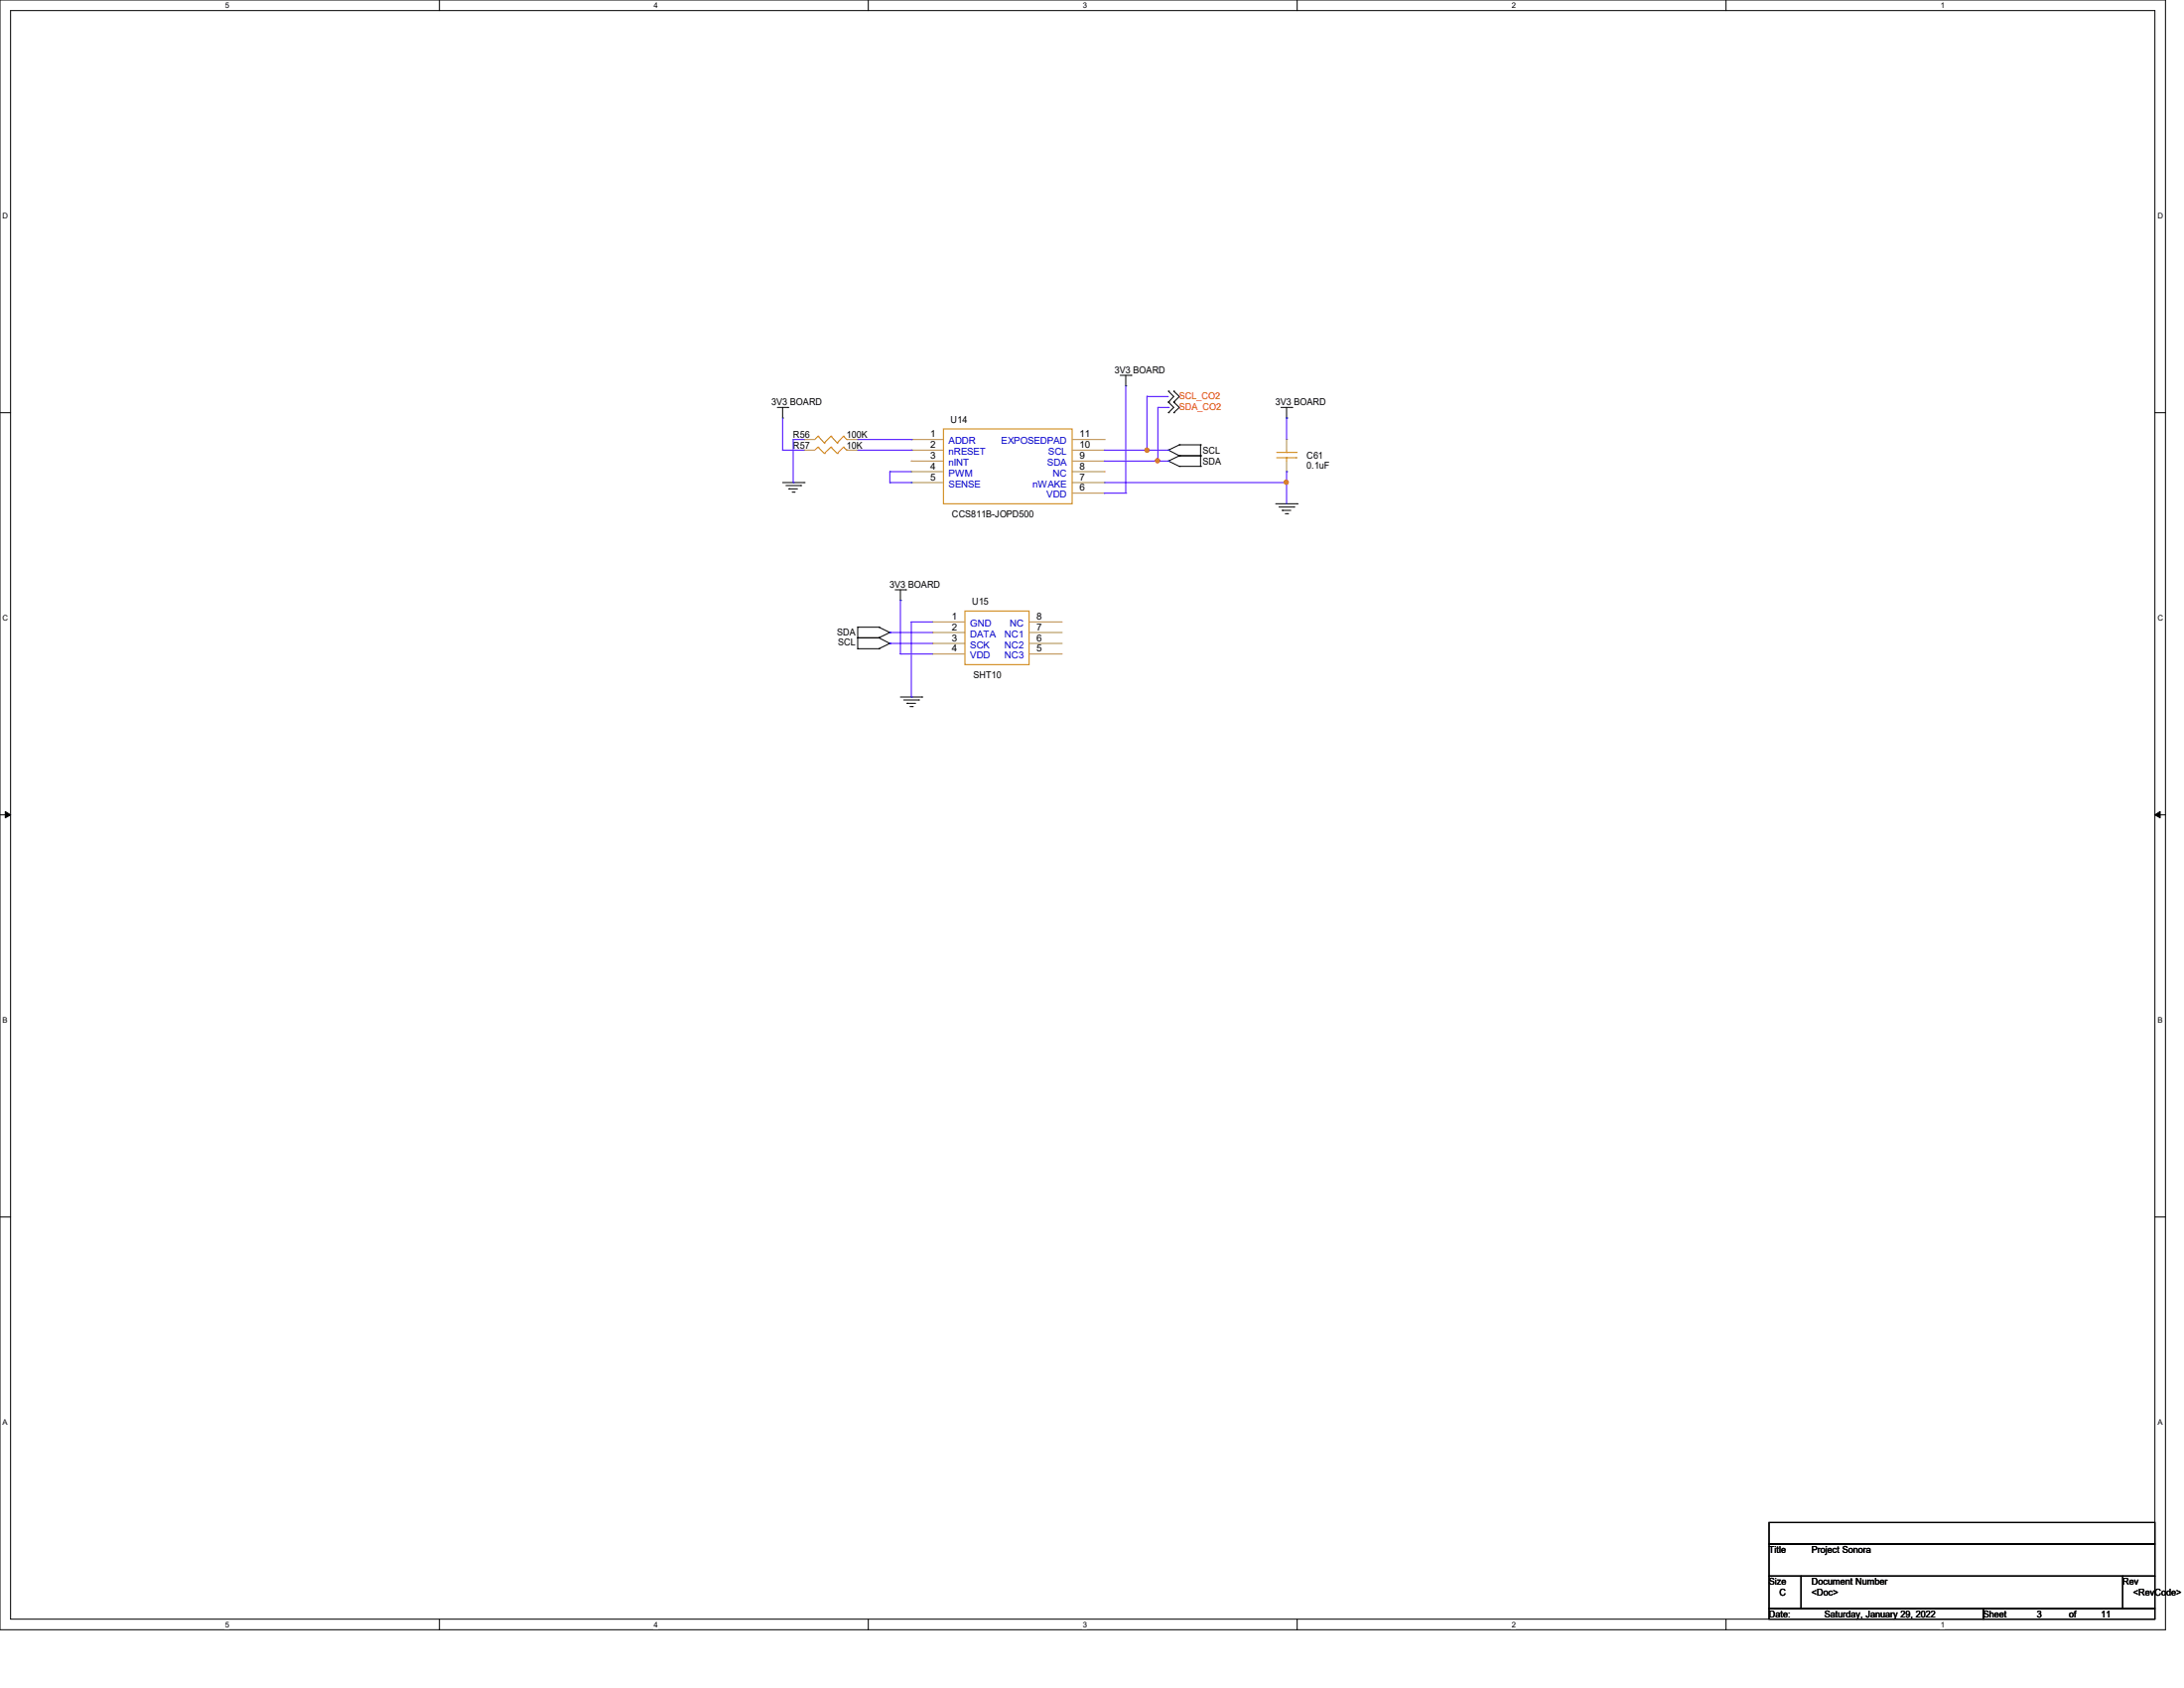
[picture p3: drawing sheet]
<svg xmlns="http://www.w3.org/2000/svg" width="279mm" height="216mm" viewBox="0 0 279 216" stroke-linecap="round" stroke-linejoin="round" font-family="sans-serif">
<path d="M0 0h277v208.4h-277zM1.4 1.4h274.3v205.7h-274.3z" fill="none" stroke="#000" stroke-width=".13"/>
<g fill="#fff">
<path d="M28.8 .1h.5v1.1h-.5z"/>
<path d="M28.8 207.2h.5v1.1h-.5z"/>
</g>
<path d="M56.2 0v1.4M56.2 207.1v1.3" fill="none" stroke="#000" stroke-width=".13"/>
<g fill="#fff">
<path d="M83.7 .1h.5v1.1h-.5z"/>
<path d="M83.7 207.2h.5v1.1h-.5z"/>
</g>
<path d="M111.1 0v1.4M111.1 207.1v1.3" fill="none" stroke="#000" stroke-width=".13"/>
<g fill="#fff">
<path d="M138.5 .1h.6v1.1h-.6z"/>
<path d="M138.5 207.2h.6v1.1h-.6z"/>
</g>
<path d="M165.9 0v1.4M165.9 207.1v1.3" fill="none" stroke="#000" stroke-width=".13"/>
<g fill="#fff">
<path d="M193.4 .1h.5v1.1h-.5z"/>
<path d="M193.4 207.2h.5v1.1h-.5z"/>
</g>
<path d="M220.8 0v1.4M220.8 207.1v1.3" fill="none" stroke="#000" stroke-width=".13"/>
<g fill="#fff">
<path d="M248.2 .1h.6v1.1h-.6z"/>
<path d="M248.2 207.2h.6v1.1h-.6z"/>
<path d="M.3 27.1h.8v1.1h-.8z"/>
<path d="M276 27.1h.7v1.1h-.7z"/>
<path d="M.3 78.5h.8v1.1h-.8z"/>
<path d="M276 78.5h.7v1.1h-.7z"/>
</g>
<path d="M0 52.8h1.4M275.7 52.8h1.3" fill="none" stroke="#000" stroke-width=".13"/>
<g fill="#fff">
<path d="M.3 129.9h.7v1.1h-.7z"/>
<path d="M276 129.9h.6v1.1h-.6z"/>
</g>
<path d="M0 104.2h1.4M275.7 104.2h1.3" fill="none" stroke="#000" stroke-width=".13"/>
<path d="M.7 103.8l.7 .4-.7 .4zM275.7 104.2l.7-.4v.8z" fill="#000" stroke="#000" stroke-width=".13"/>
<g fill="#fff">
<path d="M.3 181.4h.7v1.1h-.7z"/>
<path d="M276 181.4h.6v1.1h-.6z"/>
</g>
<g fill="none" stroke="#000" stroke-width=".13">
<path d="M99.4 52.1h1.4M100.1 53.5h.1M100.1 52.1v1.4M100.8 52.1h.1M143.3 48h1.4M144 49.4h.1M144 48v1.4M144.7 48h.1M149.5 57.6h.1M149.5 59h.1M149.5 51.4h.1M149.5 50h.1"/>
<path d="M149.5 52.8h.1M149.5 57.6l1.4 .7M149.5 59l1.4 .6M149.5 50l.7 .7-.7 .7M149.5 51.4l.7 .7-.7 .7M150.2 51.4h.1M150.2 50h.1M150.2 52.8h.1M150.2 50l.7 .7-.7 .7M150.2 51.4l.7 .7-.7 .7M150.9 56.9h.1M150.9 58.3h.1"/>
<path d="M150.9 59.6h.1M150.9 56.9l-1.4 .7M150.9 56.9h2.7M150.9 58.3h2.7M150.9 58.3l-1.4 .7M150.9 59.6h2.7M153.6 56.9h.1M153.6 58.3h.1M153.6 59.6h.1M153.6 56.9v2.7M163.9 52.1h1.4M164.6 53.5h.1"/>
<path d="M164.6 52.1v1.4M165.3 52.1h.1M100.1 61.7h2.8M100.5 62.1h1.9M100.9 62.5h.1M100.9 62.5h1.1M101.3 62.9h.3M101.6 62.9h.1M102.4 62.1h.1M102.9 61.7h.1M114.5 75.4h1.4M115.2 76.8h.1"/>
<path d="M115.2 75.4v1.4M115.9 75.4h.1M163.2 64.4h2.7M163.6 64.9h1.9M164 65.3h.1M164 65.3h1.1M164.4 65.7h.3M164.7 65.7h.1M165.5 64.9h.1M165.9 64.4h.1M109.7 81.6h.1M109.7 80.2h.1"/>
<path d="M109.7 83h.1M109.7 81.6h2.7M109.7 80.2v2.8M109.7 80.2h2.7M109.7 83h2.7M112.4 81.6h.1M112.4 80.2h.1M112.4 83h.1M112.4 80.2l1.4 .7M112.4 81.6l1.4 .7M113.8 80.9h.1M113.8 82.3h.1"/>
<path d="M113.8 80.9l-1.4 .7M113.8 82.3l-1.4 .7M115.2 89.2h2.7M115.6 89.5h1.9M116 90h.1M116 90h1.1M116.4 90.4h.3M116.7 90.4h.1M117.5 89.5h.1M117.9 89.2h.1M0 155.7h1.4M275.7 155.7h1.3"/>
<path d="M226.3 194.7h49.4v2.8h-49.4zM226.3 197.5h49.4v4.1h-49.4zM226.3 201.6h4.1v4.1h-4.1zM226.3 205.7h27.4v1.4h-27.4zM230.4 201.6h41.2v4.1h-41.2zM253.7 205.7h22v1.4h-22zM271.6 201.6h4.1v4.1h-4.1z"/>
</g>
<g fill="none" stroke="#cc8006" stroke-width=".13">
<path d="M104.6 55.8h.1M104.6 57.2h.1M104.6 55.8l-.4 .4M104.6 55.8l.9 .8M104.6 57.2l-.4 .4M104.6 57.2l.9 .8M105.5 56.6h.1M105.5 58h.1M106.3 55.8h.1M106.3 57.2h.1M106.3 55.8l-.8 .8M106.3 55.8l.8 .8"/>
<path d="M106.3 57.2l-.8 .8M106.3 57.2l.8 .8M107.1 56.6h.1M107.1 58h.1M107.9 55.8h.1M107.9 57.2h.1M107.9 55.8l-.8 .8M107.9 55.8l.4 .4M107.9 57.2l-.8 .8M107.9 57.2l.4 .4M108.3 56.2h.1M108.3 57.6h.1"/>
<path d="M120.7 54.9h16.5v9.5h-16.5zM163.3 58.5h2.5M163.3 57.9h2.5M164.6 57.9h.1M164.6 58.5h.1M164.6 57.6v.3M164.6 58.5v.5M165.8 58.5h.1M165.8 57.9h.1M123.4 78.1h8.3v6.9h-8.3z"/>
</g>
<g fill="none" stroke="#a84" stroke-width=".13">
<path d="M102.9 56.2h.1M102.9 57.6h.1M102.9 56.2h1.3M102.9 57.6h1.3M108.3 56.2h1.4M108.3 57.6h1.4M109.7 56.2h.1M109.7 57.6h.1M116.6 56.2h.1M116.6 57.6h.1M116.6 59h.1M116.6 56.2h4.1"/>
<path d="M116.6 57.6h4.1M116.6 59h4.1M137.2 56.2h4.1M137.2 57.6h4.1M137.2 59h4.1M141.3 59h.1M141.3 57.6h.1M141.3 56.2h.1M164.6 56.2h.1M164.6 56.2v1.4M164.6 59v1.3M116.6 60.3h.1"/>
<path d="M116.6 61.7h.1M116.6 60.3h4.1M116.6 61.7h4.1M119.3 79.5h.1M119.3 79.5h4.1M131.7 79.5h4.1M135.8 79.5h.1M137.2 60.3h4.1M137.2 61.7h4.1M137.2 63.1h4.1M141.3 63.1h.1M141.3 61.7h.1"/>
<path d="M141.3 60.3h.1M164.6 60.3h.1M119.3 80.9h.1M119.3 82.3h.1M119.3 83.7h.1M119.3 80.9h4.1M119.3 82.3h4.1M119.3 83.7h4.1M131.7 80.9h4.1M131.7 82.3h4.1M131.7 83.7h4.1M135.8 83.7h.1"/>
<path d="M135.8 82.3h.1M135.8 80.9h.1"/>
</g>
<g fill="none" stroke="#4200ff" stroke-width=".13">
<path d="M100.1 57.6h.1M100.1 57.6h2.8M100.1 53.5v4.1M101.5 56.2h.1M101.5 56.2h1.4M101.5 56.2v5.5M109.7 57.6h6.9M109.7 56.2h6.9M116.6 56.2h.1M116.6 57.6h.1M141.3 57.6h8.2M141.3 59h8.2"/>
<path d="M144 49.4v13.7M146.7 57.6h.1M146.7 50.7h.1M146.7 50.7v6.9M146.7 50.7h2.8M148.1 59h.1M148.1 52.1h.1M148.1 52.1v6.9M148.1 52.1h1.4M149.5 57.6h.1M149.5 52.1h.1M149.5 59h.1"/>
<path d="M164.6 53.5h.1M164.6 53.5v2.7M101.5 61.7h.1M113.8 60.3h.1M113.8 61.7h.1M113.8 61.7h2.8M113.8 60.3h2.8M113.8 60.3v1.4M115.2 76.8h.1M115.2 76.8v6.9M116.6 79.5h.1M116.6 61.7h.1"/>
<path d="M116.6 79.5h2.7M116.6 79.5v9.7M141.3 63.1h.1M141.3 61.7h23.3M141.3 63.1h2.7M144 63.1h.1M164.6 61.7h.1M164.6 60.3h.1M164.6 60.3v4.1M113.8 80.9h.1M113.8 82.3h.1M113.8 80.9h5.5"/>
<path d="M113.8 82.3h5.5M115.2 83.7h.1M115.2 83.7h4.1M116.6 89.2h.1"/>
</g>
<g fill="#f00" stroke="#f00" stroke-width=".13">
<circle cx="164.5" cy="61.7" r=".25"/>
<circle cx="146.7" cy="57.6" r=".25"/>
<circle cx="148.1" cy="58.9" r=".25"/>
</g>
<g font-size="1.2">
<text x="142.6" y="47.8">3V3 BOARD</text>
<text x="98.7" y="51.9">3V3 BOARD</text>
<text x="163.2" y="51.9">3V3 BOARD</text>
<text x="101.5" y="56">R56</text>
<text x="101.5" y="57.4">R57</text>
<text x="108.3" y="56">100K</text>
<text x="108.3" y="57.4">10K</text>
<text x="119" y="55.9">1</text>
<text x="119" y="57.3">2</text>
<text x="119" y="58.7">3</text>
<text x="121.6" y="54.1">U14</text>
<text x="138.1" y="58.7">9</text>
<text x="138.1" y="57.3">10</text>
<text x="138.1" y="55.9">11</text>
<text x="153.9" y="58">SCL</text>
<text x="153.9" y="59.4">SDA</text>
<text x="167.2" y="58.7">C61</text>
<text x="167.2" y="60">0.1uF</text>
<text x="119" y="60">4</text>
<text x="119" y="61.4">5</text>
<text x="138.1" y="62.8">6</text>
<text x="138.1" y="61.4">7</text>
<text x="138.1" y="60">8</text>
<text x="121.8" y="66.1">CCS811B-JOPD500</text>
<text x="113.8" y="75.2">3V3 BOARD</text>
<text x="124.4" y="77.4">U15</text>
<text x="107.1" y="81.2">SDA</text>
<text x="107.2" y="82.6">SCL</text>
<text x="121.8" y="79.2">1</text>
<text x="121.8" y="80.6">2</text>
<text x="121.8" y="82">3</text>
<text x="121.8" y="83.4">4</text>
<text x="132.6" y="83.4">5</text>
<text x="132.6" y="82">6</text>
<text x="132.6" y="80.6">7</text>
<text x="132.6" y="79.2">8</text>
<text x="124.5" y="86.7">SHT10</text>
<text x="226.3" y="198.6">Title</text>
<text x="226.3" y="202.7">Size</text>
<text x="231.8" y="198.6">Project Sonora</text>
<text x="231.8" y="202.7">Document Number</text>
<text x="271.6" y="202.7">Rev</text>
<text x="226.3" y="206.9">Date:</text>
<text x="227.7" y="204.1">C</text>
<text x="231.8" y="204.1">&lt;Doc&gt;</text>
<text x="233.4" y="206.9">Saturday, January 29, 2022</text>
<text x="253.7" y="206.9">Sheet</text>
<text x="260.6" y="206.9">3</text>
<text x="264.7" y="206.9">of</text>
<text x="268.8" y="206.9">11</text>
<text x="272.9" y="204.1">&lt;RevCode&gt;</text>
</g>
<g font-size="1.2" fill="#f00">
<text x="150.9" y="51.1">SCL_CO2</text>
<text x="150.9" y="52.4">SDA_CO2</text>
</g>
<g font-size="1.2" fill="#00c">
<text x="121.4" y="56.8">ADDR</text>
<text x="121.4" y="58.2">nRESET</text>
<text x="121.4" y="59.6">nINT</text>
<text x="128.1" y="56.8">EXPOSEDPAD</text>
<text x="134" y="59.6">SDA</text>
<text x="134.1" y="58.2">SCL</text>
<text x="121.4" y="60.9">PWM</text>
<text x="121.4" y="62.3">SENSE</text>
<text x="132.1" y="62.3">nWAKE</text>
<text x="133.9" y="63.7">VDD</text>
<text x="134.7" y="60.9">NC</text>
<text x="124.1" y="80.1">GND</text>
<text x="124.1" y="81.5">DATA</text>
<text x="124.1" y="82.9">SCK</text>
<text x="128.5" y="82.9">NC2</text>
<text x="128.5" y="81.5">NC1</text>
<text x="129.2" y="80.1">NC</text>
<text x="124.1" y="84.2">VDD</text>
<text x="128.5" y="84.2">NC3</text>
</g>
<g font-size="1">
<text x="28.8" y="1">5</text>
<text x="83.7" y="1">4</text>
<text x="138.5" y="1">3</text>
<text x="193.4" y="1">2</text>
<text x="248.2" y="1">1</text>
<text x=".3" y="27.9">D</text>
<text x="276" y="27.9">D</text>
<text x=".3" y="79.4">C</text>
<text x="276" y="79.4">C</text>
<text x=".3" y="130.8">B</text>
<text x="276" y="130.8">B</text>
<text x=".3" y="182.2">A</text>
<text x="276" y="182.2">A</text>
<text x="28.8" y="208.1">5</text>
<text x="83.7" y="208.1">4</text>
<text x="138.5" y="208.1">3</text>
<text x="193.4" y="208.1">2</text>
<text x="248.2" y="208.1">1</text>
</g>
</svg>
